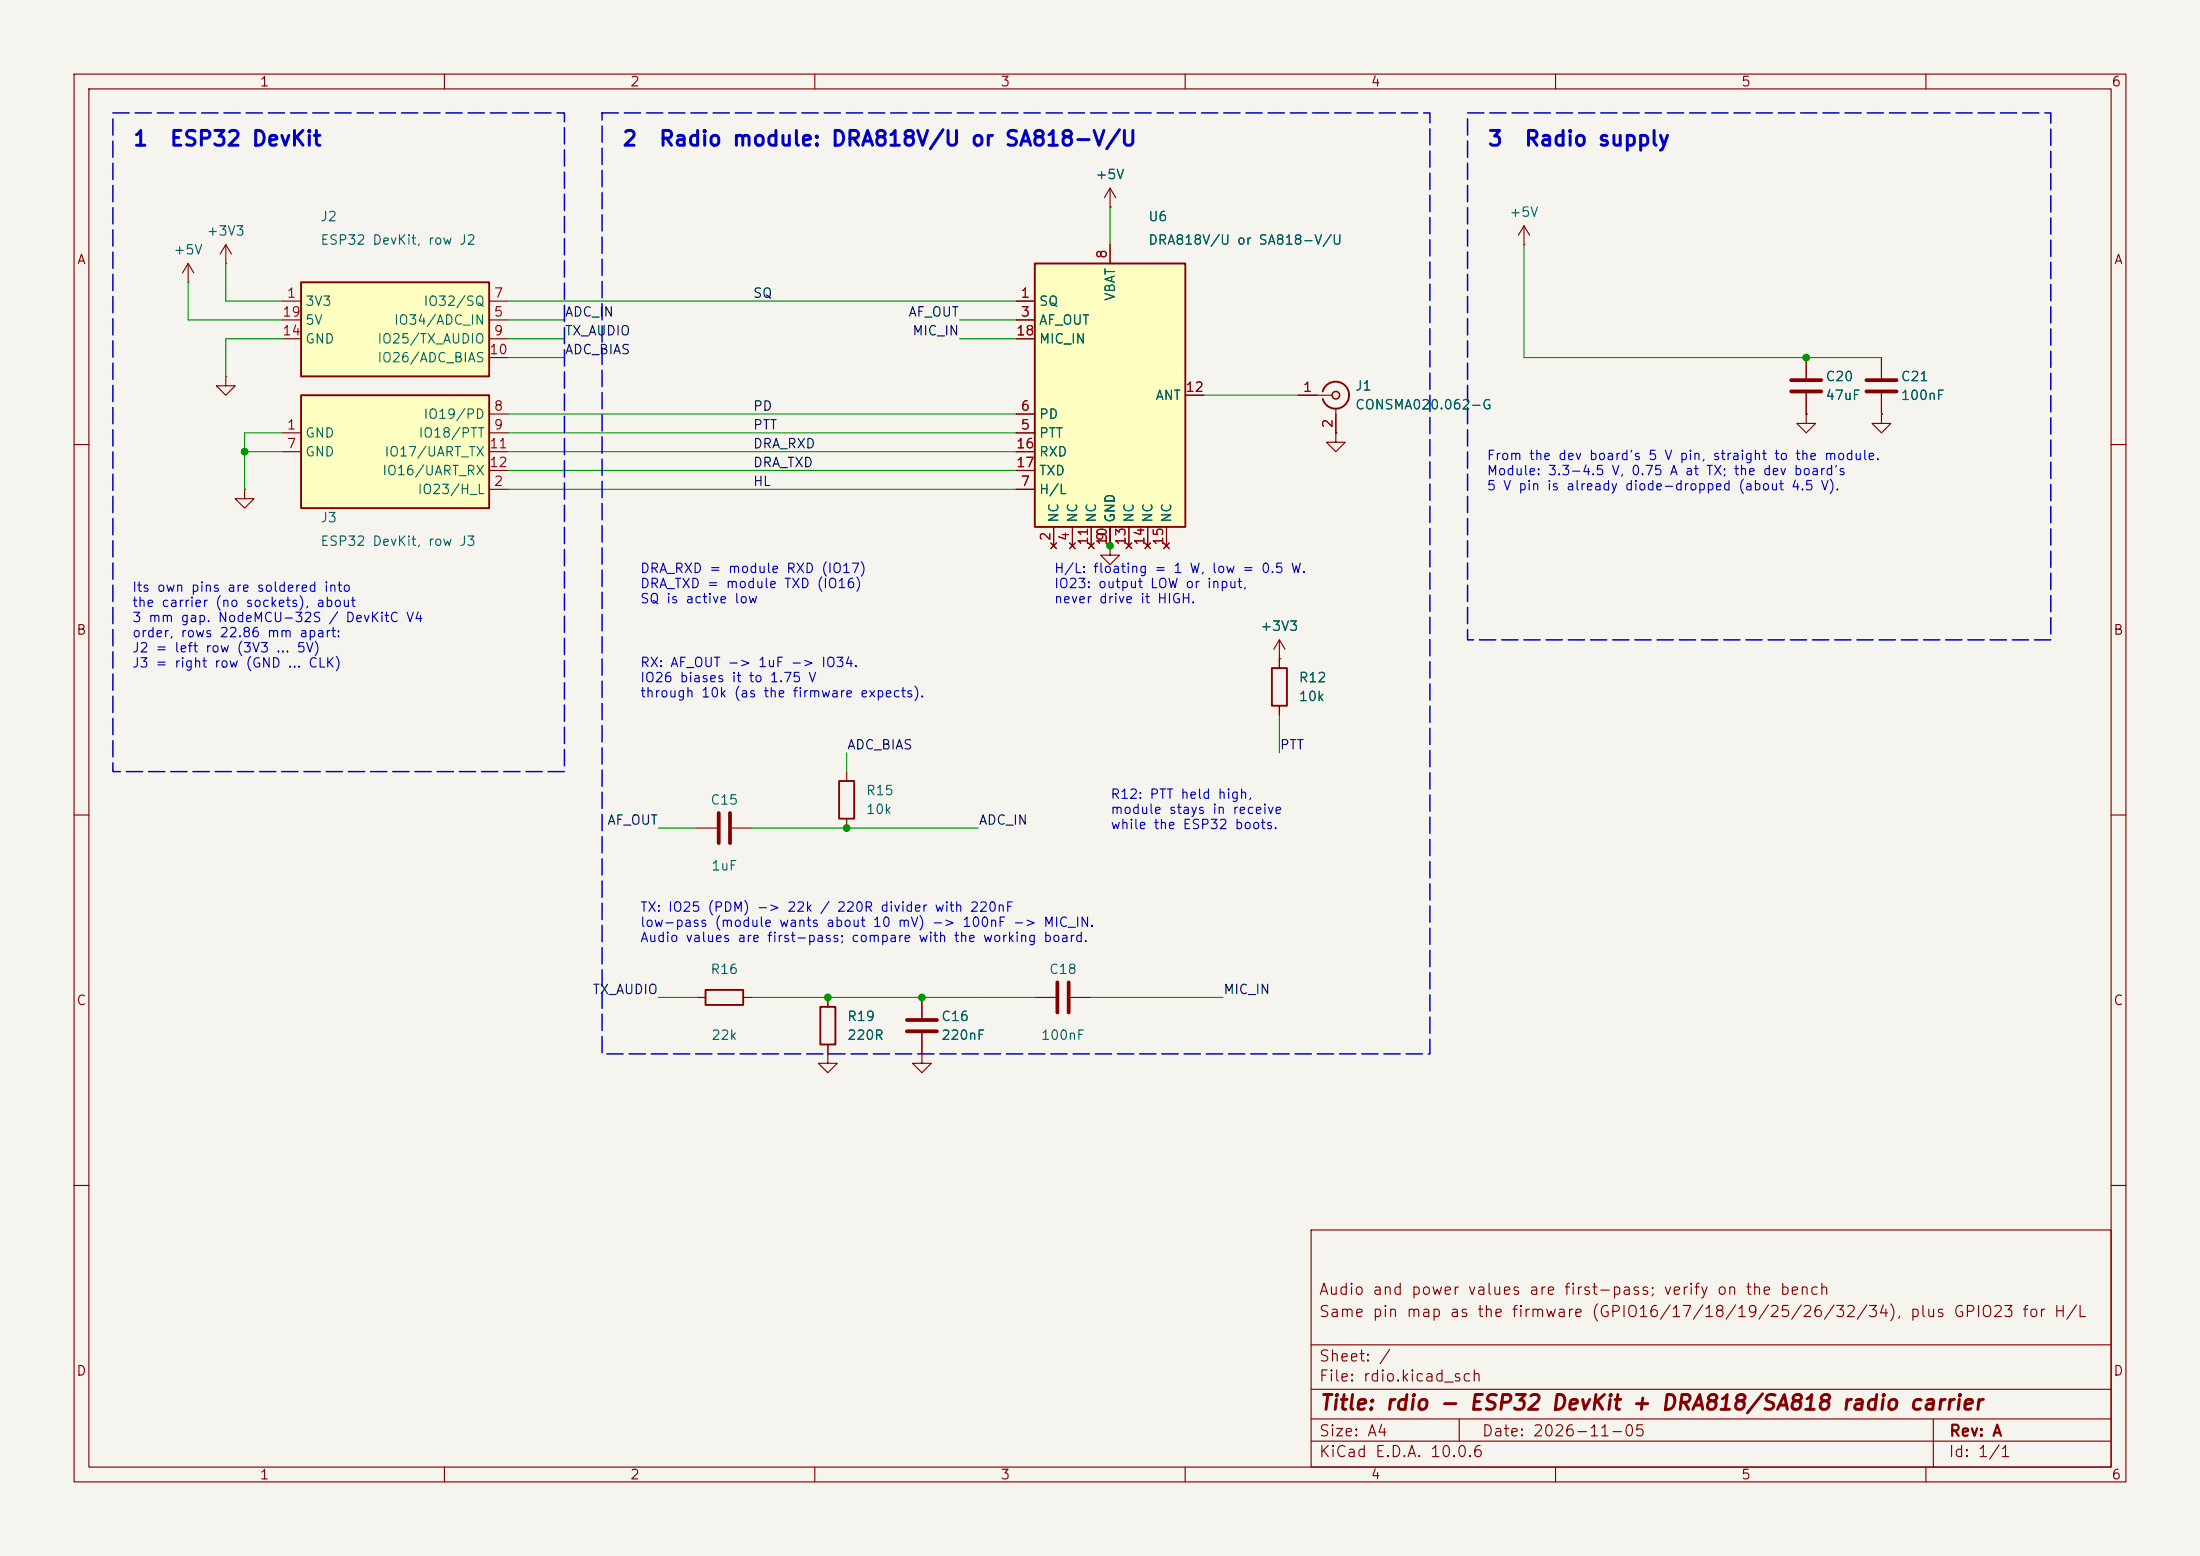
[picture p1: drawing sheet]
(kicad_sch
 (version 20250114)
 (generator "eeschema")
 (generator_version "10.0")
 (paper "A4")
 (title_block
  (title "rdio - ESP32 DevKit + DRA818/SA818 radio carrier")
  (date "2026-11-05")
  (rev "A")
  (comment 1 "Same pin map as the firmware (GPIO16/17/18/19/25/26/32/34), plus GPIO23 for H/L")
  (comment 2 "Audio and power values are first-pass; verify on the bench"))
 (lib_symbols
  (symbol "rdio:DEVKIT_J2" (exclude_from_sim no) (in_bom yes) (on_board yes)
   (property "Reference" "J" (at 0 0 0) (effects (font (size 1.27 1.27))))
   (property "Value" "DEVKIT_J2" (at 0 0 0) (effects (font (size 1.27 1.27))))
   (property "Footprint" "rdio:PinHoles_1x19_P2.54mm" (at 0 0 0) (effects (font (size 1.27 1.27)) (hide yes)))
   (property "Datasheet" "https://docs.espressif.com/projects/esp-dev-kits/en/latest/esp32/esp32-devkitc/user_guide.html" (at 0 0 0) (effects (font (size 1.27 1.27)) (hide yes)))
   (property "Description" "ESP32 DevKit 38-pin, left header row J2 (3V3 ... 5V, pin 1 at the antenna end). Only the pins used here are drawn; the footprint has all 19 holes." (at 0 0 0) (effects (font (size 1.27 1.27)) (hide yes)))
   (symbol "DEVKIT_J2_0_1"
    (rectangle (start -12.7 7.62) (end 12.7 -5.08) (stroke (width 0.254) (type default)) (fill (type background))))
   (symbol "DEVKIT_J2_1_1"
    (pin bidirectional line (at 15.24 5.08 180) (length 2.54) (name "IO32/SQ" (effects (font (size 1.27 1.27)))) (number "7" (effects (font (size 1.27 1.27)))))
    (pin input line (at 15.24 2.54 180) (length 2.54) (name "IO34/ADC_IN" (effects (font (size 1.27 1.27)))) (number "5" (effects (font (size 1.27 1.27)))))
    (pin bidirectional line (at 15.24 0 180) (length 2.54) (name "IO25/TX_AUDIO" (effects (font (size 1.27 1.27)))) (number "9" (effects (font (size 1.27 1.27)))))
    (pin bidirectional line (at 15.24 -2.54 180) (length 2.54) (name "IO26/ADC_BIAS" (effects (font (size 1.27 1.27)))) (number "10" (effects (font (size 1.27 1.27)))))
    (pin power_out line (at -15.24 5.08 0) (length 2.54) (name "3V3" (effects (font (size 1.27 1.27)))) (number "1" (effects (font (size 1.27 1.27)))))
    (pin power_out line (at -15.24 2.54 0) (length 2.54) (name "5V" (effects (font (size 1.27 1.27)))) (number "19" (effects (font (size 1.27 1.27)))))
    (pin power_out line (at -15.24 0 0) (length 2.54) (name "GND" (effects (font (size 1.27 1.27)))) (number "14" (effects (font (size 1.27 1.27)))))))
  (symbol "rdio:DEVKIT_J3" (exclude_from_sim no) (in_bom yes) (on_board yes)
   (property "Reference" "J" (at 0 0 0) (effects (font (size 1.27 1.27))))
   (property "Value" "DEVKIT_J3" (at 0 0 0) (effects (font (size 1.27 1.27))))
   (property "Footprint" "rdio:PinHoles_1x19_P2.54mm" (at 0 0 0) (effects (font (size 1.27 1.27)) (hide yes)))
   (property "Datasheet" "https://docs.espressif.com/projects/esp-dev-kits/en/latest/esp32/esp32-devkitc/user_guide.html" (at 0 0 0) (effects (font (size 1.27 1.27)) (hide yes)))
   (property "Description" "ESP32 DevKit 38-pin, right header row J3 (GND ... CLK). Only the pins used here are drawn; the footprint has all 19 holes." (at 0 0 0) (effects (font (size 1.27 1.27)) (hide yes)))
   (symbol "DEVKIT_J3_0_1"
    (rectangle (start -12.7 7.62) (end 12.7 -7.62) (stroke (width 0.254) (type default)) (fill (type background))))
   (symbol "DEVKIT_J3_1_1"
    (pin bidirectional line (at 15.24 5.08 180) (length 2.54) (name "IO19/PD" (effects (font (size 1.27 1.27)))) (number "8" (effects (font (size 1.27 1.27)))))
    (pin bidirectional line (at 15.24 2.54 180) (length 2.54) (name "IO18/PTT" (effects (font (size 1.27 1.27)))) (number "9" (effects (font (size 1.27 1.27)))))
    (pin bidirectional line (at 15.24 0 180) (length 2.54) (name "IO17/UART_TX" (effects (font (size 1.27 1.27)))) (number "11" (effects (font (size 1.27 1.27)))))
    (pin bidirectional line (at 15.24 -2.54 180) (length 2.54) (name "IO16/UART_RX" (effects (font (size 1.27 1.27)))) (number "12" (effects (font (size 1.27 1.27)))))
    (pin bidirectional line (at 15.24 -5.08 180) (length 2.54) (name "IO23/H_L" (effects (font (size 1.27 1.27)))) (number "2" (effects (font (size 1.27 1.27)))))
    (pin passive line (at -15.24 2.54 0) (length 2.54) (name "GND" (effects (font (size 1.27 1.27)))) (number "1" (effects (font (size 1.27 1.27)))))
    (pin passive line (at -15.24 0 0) (length 2.54) (name "GND" (effects (font (size 1.27 1.27)))) (number "7" (effects (font (size 1.27 1.27)))))))
  (symbol "power:+3V3"
   (power global)
   (pin_numbers (hide yes))
   (pin_names
    (offset 0) (hide yes)) (exclude_from_sim no) (in_bom yes) (on_board yes)
   (in_pos_files yes)
   (duplicate_pin_numbers_are_jumpers no)
   (property "Reference" "#PWR" (at 0 -3.81 0) (show_name no) (do_not_autoplace no) (hide yes) (effects (font (size 1.27 1.27))))
   (property "Value" "+3V3" (at 0 3.556 0) (show_name no) (do_not_autoplace no) (effects (font (size 1.27 1.27))))
   (property "Footprint" "" (at 0 0 0) (show_name no) (do_not_autoplace no) (hide yes) (effects (font (size 1.27 1.27))))
   (property "Datasheet" "" (at 0 0 0) (show_name no) (do_not_autoplace no) (hide yes) (effects (font (size 1.27 1.27))))
   (property "Description" "Power symbol creates a global label with name \"+3V3\"" (at 0 0 0) (show_name no) (do_not_autoplace no) (hide yes) (effects (font (size 1.27 1.27))))
   (symbol "+3V3_0_1"
    (polyline (pts (xy -0.762 1.27) (xy 0 2.54)) (stroke (width 0) (type default)) (fill (type none)))
    (polyline (pts (xy 0 2.54) (xy 0.762 1.27)) (stroke (width 0) (type default)) (fill (type none)))
    (polyline (pts (xy 0 0) (xy 0 2.54)) (stroke (width 0) (type default)) (fill (type none))))
   (symbol "+3V3_1_1"
    (pin power_in line (at 0 0 90) (length 0) (name "" (effects (font (size 1.27 1.27)))) (number "1" (effects (font (size 1.27 1.27))))))
   (embedded_fonts no))
  (symbol "power:+5V"
   (power global)
   (pin_numbers (hide yes))
   (pin_names
    (offset 0) (hide yes)) (exclude_from_sim no) (in_bom yes) (on_board yes)
   (in_pos_files yes)
   (duplicate_pin_numbers_are_jumpers no)
   (property "Reference" "#PWR" (at 0 -3.81 0) (show_name no) (do_not_autoplace no) (hide yes) (effects (font (size 1.27 1.27))))
   (property "Value" "+5V" (at 0 3.556 0) (show_name no) (do_not_autoplace no) (effects (font (size 1.27 1.27))))
   (property "Footprint" "" (at 0 0 0) (show_name no) (do_not_autoplace no) (hide yes) (effects (font (size 1.27 1.27))))
   (property "Datasheet" "" (at 0 0 0) (show_name no) (do_not_autoplace no) (hide yes) (effects (font (size 1.27 1.27))))
   (property "Description" "Power symbol creates a global label with name \"+5V\"" (at 0 0 0) (show_name no) (do_not_autoplace no) (hide yes) (effects (font (size 1.27 1.27))))
   (symbol "+5V_0_1"
    (polyline (pts (xy -0.762 1.27) (xy 0 2.54)) (stroke (width 0) (type default)) (fill (type none)))
    (polyline (pts (xy 0 2.54) (xy 0.762 1.27)) (stroke (width 0) (type default)) (fill (type none)))
    (polyline (pts (xy 0 0) (xy 0 2.54)) (stroke (width 0) (type default)) (fill (type none))))
   (symbol "+5V_1_1"
    (pin power_in line (at 0 0 90) (length 0) (name "" (effects (font (size 1.27 1.27)))) (number "1" (effects (font (size 1.27 1.27))))))
   (embedded_fonts no))
  (symbol "power:GND"
   (power global)
   (pin_numbers (hide yes))
   (pin_names
    (offset 0) (hide yes)) (exclude_from_sim no) (in_bom yes) (on_board yes)
   (in_pos_files yes)
   (duplicate_pin_numbers_are_jumpers no)
   (property "Reference" "#PWR" (at 0 -6.35 0) (show_name no) (do_not_autoplace no) (hide yes) (effects (font (size 1.27 1.27))))
   (property "Value" "GND" (at 0 -3.81 0) (show_name no) (do_not_autoplace no) (effects (font (size 1.27 1.27))))
   (property "Footprint" "" (at 0 0 0) (show_name no) (do_not_autoplace no) (hide yes) (effects (font (size 1.27 1.27))))
   (property "Datasheet" "" (at 0 0 0) (show_name no) (do_not_autoplace no) (hide yes) (effects (font (size 1.27 1.27))))
   (property "Description" "Power symbol creates a global label with name \"GND\" , ground" (at 0 0 0) (show_name no) (do_not_autoplace no) (hide yes) (effects (font (size 1.27 1.27))))
   (symbol "GND_0_1"
    (polyline (pts (xy 0 0) (xy 0 -1.27) (xy 1.27 -1.27) (xy 0 -2.54) (xy -1.27 -1.27) (xy 0 -1.27)) (stroke (width 0) (type default)) (fill (type none))))
   (symbol "GND_1_1"
    (pin power_in line (at 0 0 270) (length 0) (name "" (effects (font (size 1.27 1.27)))) (number "1" (effects (font (size 1.27 1.27))))))
   (embedded_fonts no))
  (symbol "rdio:DRA818V" (exclude_from_sim no) (in_bom yes) (on_board yes)
   (property "Reference" "U" (at 0 0 0) (effects (font (size 1.27 1.27))))
   (property "Value" "DRA818" (at 0 0 0) (effects (font (size 1.27 1.27))))
   (property "Footprint" "" (at 0 0 0) (effects (font (size 1.27 1.27)) (hide yes)))
   (property "Datasheet" "https://www.dorji.com/docs/data/DRA818V.pdf" (at 0 0 0) (effects (font (size 1.27 1.27)) (hide yes)))
   (property "Description" "Dorji DRA818V/U or NiceRF SA818 VHF/UHF transceiver module, UART, 18 pins" (at 0 0 0) (effects (font (size 1.27 1.27)) (hide yes)))
   (symbol "DRA818V_0_1"
    (rectangle (start -10.16 17.78) (end 10.16 -17.78) (stroke (width 0.254) (type default)) (fill (type background))))
   (symbol "DRA818V_1_1"
    (pin output line (at -12.7 12.7 0) (length 2.54) (name "SQ" (effects (font (size 1.27 1.27)))) (number "1" (effects (font (size 1.27 1.27)))))
    (pin output line (at -12.7 10.16 0) (length 2.54) (name "AF_OUT" (effects (font (size 1.27 1.27)))) (number "3" (effects (font (size 1.27 1.27)))))
    (pin input line (at -12.7 7.62 0) (length 2.54) (name "MIC_IN" (effects (font (size 1.27 1.27)))) (number "18" (effects (font (size 1.27 1.27)))))
    (pin input line (at -12.7 -2.54 0) (length 2.54) (name "PD" (effects (font (size 1.27 1.27)))) (number "6" (effects (font (size 1.27 1.27)))))
    (pin input line (at -12.7 -5.08 0) (length 2.54) (name "PTT" (effects (font (size 1.27 1.27)))) (number "5" (effects (font (size 1.27 1.27)))))
    (pin input line (at -12.7 -7.62 0) (length 2.54) (name "RXD" (effects (font (size 1.27 1.27)))) (number "16" (effects (font (size 1.27 1.27)))))
    (pin output line (at -12.7 -10.16 0) (length 2.54) (name "TXD" (effects (font (size 1.27 1.27)))) (number "17" (effects (font (size 1.27 1.27)))))
    (pin input line (at -12.7 -12.7 0) (length 2.54) (name "H/L" (effects (font (size 1.27 1.27)))) (number "7" (effects (font (size 1.27 1.27)))))
    (pin passive line (at 12.7 0 180) (length 2.54) (name "ANT" (effects (font (size 1.27 1.27)))) (number "12" (effects (font (size 1.27 1.27)))))
    (pin power_in line (at 0 20.32 270) (length 2.54) (name "VBAT" (effects (font (size 1.27 1.27)))) (number "8" (effects (font (size 1.27 1.27)))))
    (pin power_in line (at 0 -20.32 90) (length 2.54) (name "GND" (effects (font (size 1.27 1.27)))) (number "9" (effects (font (size 1.27 1.27)))))
    (pin passive line (at 0 -20.32 90) (length 2.54) (name "GND" (effects (font (size 1.27 1.27)))) (number "10" (effects (font (size 1.27 1.27)))))
    (pin no_connect line (at -7.62 -20.32 90) (length 2.54) (name "NC" (effects (font (size 1.27 1.27)))) (number "2" (effects (font (size 1.27 1.27)))))
    (pin no_connect line (at -5.08 -20.32 90) (length 2.54) (name "NC" (effects (font (size 1.27 1.27)))) (number "4" (effects (font (size 1.27 1.27)))))
    (pin no_connect line (at -2.54 -20.32 90) (length 2.54) (name "NC" (effects (font (size 1.27 1.27)))) (number "11" (effects (font (size 1.27 1.27)))))
    (pin no_connect line (at 2.54 -20.32 90) (length 2.54) (name "NC" (effects (font (size 1.27 1.27)))) (number "13" (effects (font (size 1.27 1.27)))))
    (pin no_connect line (at 5.08 -20.32 90) (length 2.54) (name "NC" (effects (font (size 1.27 1.27)))) (number "14" (effects (font (size 1.27 1.27)))))
    (pin no_connect line (at 7.62 -20.32 90) (length 2.54) (name "NC" (effects (font (size 1.27 1.27)))) (number "15" (effects (font (size 1.27 1.27)))))))
  (symbol "Connector:Conn_Coaxial"
   (pin_names
    (offset 1.016) (hide yes)) (exclude_from_sim no) (in_bom yes) (on_board yes)
   (in_pos_files yes)
   (duplicate_pin_numbers_are_jumpers no)
   (property "Reference" "J" (at 0.254 3.048 0) (show_name no) (do_not_autoplace no) (effects (font (size 1.27 1.27))))
   (property "Value" "Conn_Coaxial" (at 2.921 0 90) (show_name no) (do_not_autoplace no) (effects (font (size 1.27 1.27))))
   (property "Footprint" "" (at 0 0 0) (show_name no) (do_not_autoplace no) (hide yes) (effects (font (size 1.27 1.27))))
   (property "Datasheet" "" (at 0 0 0) (show_name no) (do_not_autoplace no) (hide yes) (effects (font (size 1.27 1.27))))
   (property "Description" "coaxial connector (BNC, SMA, SMB, SMC, Cinch/RCA, LEMO, ...)" (at 0 0 0) (show_name no) (do_not_autoplace no) (hide yes) (effects (font (size 1.27 1.27))))
   (symbol "Conn_Coaxial_0_1"
    (polyline (pts (xy -2.54 0) (xy -0.508 0)) (stroke (width 0) (type default)) (fill (type none)))
    (arc (start 1.778 0) (mid 0.222 -1.8079) (end -1.778 -0.508) (stroke (width 0.254) (type default)) (fill (type none)))
    (arc (start -1.778 0.508) (mid 0.2221 1.8084) (end 1.778 0) (stroke (width 0.254) (type default)) (fill (type none)))
    (circle (center 0 0) (radius 0.508) (stroke (width 0.2032) (type default)) (fill (type none)))
    (polyline (pts (xy 0 -2.54) (xy 0 -1.778)) (stroke (width 0) (type default)) (fill (type none))))
   (symbol "Conn_Coaxial_1_1"
    (pin passive line (at -5.08 0 0) (length 2.54) (name "In" (effects (font (size 1.27 1.27)))) (number "1" (effects (font (size 1.27 1.27)))))
    (pin passive line (at 0 -5.08 90) (length 2.54) (name "Ext" (effects (font (size 1.27 1.27)))) (number "2" (effects (font (size 1.27 1.27))))))
   (embedded_fonts no))
  (symbol "Device:R"
   (pin_numbers (hide yes))
   (pin_names
    (offset 0)) (exclude_from_sim no) (in_bom yes) (on_board yes)
   (in_pos_files yes)
   (duplicate_pin_numbers_are_jumpers no)
   (property "Reference" "R" (at 2.032 0 90) (show_name no) (do_not_autoplace no) (effects (font (size 1.27 1.27))))
   (property "Value" "R" (at 0 0 90) (show_name no) (do_not_autoplace no) (effects (font (size 1.27 1.27))))
   (property "Footprint" "" (at -1.778 0 90) (show_name no) (do_not_autoplace no) (hide yes) (effects (font (size 1.27 1.27))))
   (property "Datasheet" "" (at 0 0 0) (show_name no) (do_not_autoplace no) (hide yes) (effects (font (size 1.27 1.27))))
   (property "Description" "Resistor" (at 0 0 0) (show_name no) (do_not_autoplace no) (hide yes) (effects (font (size 1.27 1.27))))
   (symbol "R_0_1"
    (rectangle (start -1.016 -2.54) (end 1.016 2.54) (stroke (width 0.254) (type default)) (fill (type none))))
   (symbol "R_1_1"
    (pin passive line (at 0 3.81 270) (length 1.27) (name "" (effects (font (size 1.27 1.27)))) (number "1" (effects (font (size 1.27 1.27)))))
    (pin passive line (at 0 -3.81 90) (length 1.27) (name "" (effects (font (size 1.27 1.27)))) (number "2" (effects (font (size 1.27 1.27))))))
   (embedded_fonts no))
  (symbol "Device:C"
   (pin_numbers (hide yes))
   (pin_names
    (offset 0.254)) (exclude_from_sim no) (in_bom yes) (on_board yes)
   (in_pos_files yes)
   (duplicate_pin_numbers_are_jumpers no)
   (property "Reference" "C" (at 0.635 2.54 0) (show_name no) (do_not_autoplace no) (effects (font (size 1.27 1.27)) (justify left)))
   (property "Value" "C" (at 0.635 -2.54 0) (show_name no) (do_not_autoplace no) (effects (font (size 1.27 1.27)) (justify left)))
   (property "Footprint" "" (at 0.9652 -3.81 0) (show_name no) (do_not_autoplace no) (hide yes) (effects (font (size 1.27 1.27))))
   (property "Datasheet" "" (at 0 0 0) (show_name no) (do_not_autoplace no) (hide yes) (effects (font (size 1.27 1.27))))
   (property "Description" "Unpolarized capacitor" (at 0 0 0) (show_name no) (do_not_autoplace no) (hide yes) (effects (font (size 1.27 1.27))))
   (symbol "C_0_1"
    (polyline (pts (xy -2.032 0.762) (xy 2.032 0.762)) (stroke (width 0.508) (type default)) (fill (type none)))
    (polyline (pts (xy -2.032 -0.762) (xy 2.032 -0.762)) (stroke (width 0.508) (type default)) (fill (type none))))
   (symbol "C_1_1"
    (pin passive line (at 0 3.81 270) (length 2.794) (name "" (effects (font (size 1.27 1.27)))) (number "1" (effects (font (size 1.27 1.27)))))
    (pin passive line (at 0 -3.81 90) (length 2.794) (name "" (effects (font (size 1.27 1.27)))) (number "2" (effects (font (size 1.27 1.27))))))
   (embedded_fonts no)))
 (rectangle (start 15.24 15.24) (end 76.20 104.14) (stroke (width 0.2) (type dash)) (fill (type none)))
 (text "1  ESP32 DevKit" (at 17.78 17.78 0) (effects (font (size 2.0 2.0) bold) (justify left top)))
 (symbol (lib_id "rdio:DEVKIT_J2") (at 53.34 45.72 0) (unit 1) (exclude_from_sim no) (in_bom yes) (on_board yes) (dnp no)
  (property "Reference" "J2" (at 43.18 29.21 0) (effects (font (size 1.27 1.27)) (justify left)))
  (property "Value" "ESP32 DevKit, row J2" (at 43.18 32.38 0) (effects (font (size 1.27 1.27)) (justify left)))
  (property "Footprint" "rdio:PinHoles_1x19_P2.54mm" (at 53.34 45.72 0) (effects (font (size 1.27 1.27)) (hide yes)))
  (property "Datasheet" "https://docs.espressif.com/projects/esp-dev-kits/en/latest/esp32/esp32-devkitc/user_guide.html" (at 53.34 45.72 0) (effects (font (size 1.27 1.27)) (hide yes)))
  (pin "7")
  (pin "5")
  (pin "9")
  (pin "10")
  (pin "1")
  (pin "19")
  (pin "14"))
 (symbol (lib_id "rdio:DEVKIT_J3") (at 53.34 60.96 0) (unit 1) (exclude_from_sim no) (in_bom yes) (on_board yes) (dnp no)
  (property "Reference" "J3" (at 43.18 69.85 0) (effects (font (size 1.27 1.27)) (justify left)))
  (property "Value" "ESP32 DevKit, row J3" (at 43.18 73.03 0) (effects (font (size 1.27 1.27)) (justify left)))
  (property "Footprint" "rdio:PinHoles_1x19_P2.54mm" (at 53.34 60.96 0) (effects (font (size 1.27 1.27)) (hide yes)))
  (property "Datasheet" "https://docs.espressif.com/projects/esp-dev-kits/en/latest/esp32/esp32-devkitc/user_guide.html" (at 53.34 60.96 0) (effects (font (size 1.27 1.27)) (hide yes)))
  (pin "8")
  (pin "9")
  (pin "11")
  (pin "12")
  (pin "2")
  (pin "1")
  (pin "7"))
 (wire (pts (xy 38.10 40.64) (xy 30.48 40.64)) (stroke (width 0) (type default)))
 (wire (pts (xy 30.48 40.64) (xy 30.48 35.56)) (stroke (width 0) (type default)))
 (symbol (lib_id "power:+3V3") (at 30.48 35.56 0) (unit 1) (exclude_from_sim no) (in_bom no) (on_board no) (dnp no)
  (property "Reference" "#PWR001" (at 33.02 34.29 0) (effects (font (size 1.27 1.27)) (hide yes)))
  (property "Value" "+3V3" (at 30.48 31.16 0) (effects (font (size 1.27 1.27))))
  (property "Footprint" "" (at 30.48 35.56 0) (effects (font (size 1.27 1.27)) (hide yes)))
  (property "Datasheet" "~" (at 30.48 35.56 0) (effects (font (size 1.27 1.27)) (hide yes)))
  (pin "1"))
 (wire (pts (xy 38.10 43.18) (xy 25.40 43.18)) (stroke (width 0) (type default)))
 (wire (pts (xy 25.40 43.18) (xy 25.40 38.10)) (stroke (width 0) (type default)))
 (symbol (lib_id "power:+5V") (at 25.40 38.10 0) (unit 1) (exclude_from_sim no) (in_bom no) (on_board no) (dnp no)
  (property "Reference" "#PWR002" (at 27.94 36.83 0) (effects (font (size 1.27 1.27)) (hide yes)))
  (property "Value" "+5V" (at 25.40 33.70 0) (effects (font (size 1.27 1.27))))
  (property "Footprint" "" (at 25.40 38.10 0) (effects (font (size 1.27 1.27)) (hide yes)))
  (property "Datasheet" "~" (at 25.40 38.10 0) (effects (font (size 1.27 1.27)) (hide yes)))
  (pin "1"))
 (wire (pts (xy 38.10 45.72) (xy 30.48 45.72)) (stroke (width 0) (type default)))
 (wire (pts (xy 30.48 45.72) (xy 30.48 50.80)) (stroke (width 0) (type default)))
 (symbol (lib_id "power:GND") (at 30.48 50.80 0) (unit 1) (exclude_from_sim no) (in_bom no) (on_board no) (dnp no)
  (property "Reference" "#PWR003" (at 33.02 49.53 0) (effects (font (size 1.27 1.27)) (hide yes)))
  (property "Value" "GND" (at 30.48 55.20 0) (effects (font (size 1.27 1.27)) (hide yes)))
  (property "Footprint" "" (at 30.48 50.80 0) (effects (font (size 1.27 1.27)) (hide yes)))
  (property "Datasheet" "~" (at 30.48 50.80 0) (effects (font (size 1.27 1.27)) (hide yes)))
  (pin "1"))
 (wire (pts (xy 38.10 58.42) (xy 33.02 58.42)) (stroke (width 0) (type default)))
 (wire (pts (xy 33.02 58.42) (xy 33.02 66.04)) (stroke (width 0) (type default)))
 (wire (pts (xy 38.10 60.96) (xy 33.02 60.96)) (stroke (width 0) (type default)))
 (symbol (lib_id "power:GND") (at 33.02 66.04 0) (unit 1) (exclude_from_sim no) (in_bom no) (on_board no) (dnp no)
  (property "Reference" "#PWR004" (at 35.56 64.77 0) (effects (font (size 1.27 1.27)) (hide yes)))
  (property "Value" "GND" (at 33.02 70.44 0) (effects (font (size 1.27 1.27)) (hide yes)))
  (property "Footprint" "" (at 33.02 66.04 0) (effects (font (size 1.27 1.27)) (hide yes)))
  (property "Datasheet" "~" (at 33.02 66.04 0) (effects (font (size 1.27 1.27)) (hide yes)))
  (pin "1"))
 (text "Its own pins are soldered into\nthe carrier (no sockets), about\n3 mm gap. NodeMCU-32S / DevKitC V4\norder, rows 22.86 mm apart:\nJ2 = left row (3V3 ... 5V)\nJ3 = right row (GND ... CLK)" (at 17.78 78.74 0) (effects (font (size 1.27 1.27)) (justify left top)))
 (rectangle (start 81.28 15.24) (end 193.04 142.24) (stroke (width 0.2) (type dash)) (fill (type none)))
 (text "2  Radio module: DRA818V/U or SA818-V/U" (at 83.82 17.78 0) (effects (font (size 2.0 2.0) bold) (justify left top)))
 (symbol (lib_id "rdio:DRA818V") (at 149.86 53.34 0) (unit 1) (exclude_from_sim no) (in_bom yes) (on_board yes) (dnp no)
  (property "Reference" "U6" (at 154.94 29.21 0) (effects (font (size 1.27 1.27)) (justify left)))
  (property "Value" "DRA818V/U or SA818-V/U" (at 154.94 32.38 0) (effects (font (size 1.27 1.27)) (justify left)))
  (property "Footprint" "rdio:DRA818_SA818" (at 149.86 53.34 0) (effects (font (size 1.27 1.27)) (hide yes)))
  (property "Datasheet" "https://www.dorji.com/docs/data/DRA818V.pdf" (at 149.86 53.34 0) (effects (font (size 1.27 1.27)) (hide yes)))
  (pin "1")
  (pin "3")
  (pin "18")
  (pin "6")
  (pin "5")
  (pin "16")
  (pin "17")
  (pin "7")
  (pin "12")
  (pin "8")
  (pin "9")
  (pin "10")
  (pin "2")
  (pin "4")
  (pin "11")
  (pin "13")
  (pin "14")
  (pin "15"))
 (wire (pts (xy 149.86 33.02) (xy 149.86 27.94)) (stroke (width 0) (type default)))
 (symbol (lib_id "power:+5V") (at 149.86 27.94 0) (unit 1) (exclude_from_sim no) (in_bom no) (on_board no) (dnp no)
  (property "Reference" "#PWR005" (at 152.40 26.67 0) (effects (font (size 1.27 1.27)) (hide yes)))
  (property "Value" "+5V" (at 149.86 23.54 0) (effects (font (size 1.27 1.27))))
  (property "Footprint" "" (at 149.86 27.94 0) (effects (font (size 1.27 1.27)) (hide yes)))
  (property "Datasheet" "~" (at 149.86 27.94 0) (effects (font (size 1.27 1.27)) (hide yes)))
  (pin "1"))
 (symbol (lib_id "power:GND") (at 149.86 73.66 0) (unit 1) (exclude_from_sim no) (in_bom no) (on_board no) (dnp no)
  (property "Reference" "#PWR006" (at 152.40 72.39 0) (effects (font (size 1.27 1.27)) (hide yes)))
  (property "Value" "GND" (at 149.86 78.06 0) (effects (font (size 1.27 1.27)) (hide yes)))
  (property "Footprint" "" (at 149.86 73.66 0) (effects (font (size 1.27 1.27)) (hide yes)))
  (property "Datasheet" "~" (at 149.86 73.66 0) (effects (font (size 1.27 1.27)) (hide yes)))
  (pin "1"))
 (wire (pts (xy 68.58 40.64) (xy 137.16 40.64)) (stroke (width 0) (type default)))
 (label "SQ" (at 101.60 40.64 0) (effects (font (size 1.27 1.27)) (justify left bottom)))
 (wire (pts (xy 68.58 55.88) (xy 137.16 55.88)) (stroke (width 0) (type default)))
 (label "PD" (at 101.60 55.88 0) (effects (font (size 1.27 1.27)) (justify left bottom)))
 (wire (pts (xy 68.58 58.42) (xy 137.16 58.42)) (stroke (width 0) (type default)))
 (label "PTT" (at 101.60 58.42 0) (effects (font (size 1.27 1.27)) (justify left bottom)))
 (wire (pts (xy 68.58 60.96) (xy 137.16 60.96)) (stroke (width 0) (type default)))
 (label "DRA_RXD" (at 101.60 60.96 0) (effects (font (size 1.27 1.27)) (justify left bottom)))
 (wire (pts (xy 68.58 63.50) (xy 137.16 63.50)) (stroke (width 0) (type default)))
 (label "DRA_TXD" (at 101.60 63.50 0) (effects (font (size 1.27 1.27)) (justify left bottom)))
 (wire (pts (xy 68.58 66.04) (xy 137.16 66.04)) (stroke (width 0) (type default)))
 (label "HL" (at 101.60 66.04 0) (effects (font (size 1.27 1.27)) (justify left bottom)))
 (wire (pts (xy 68.58 43.18) (xy 76.20 43.18)) (stroke (width 0) (type default)))
 (label "ADC_IN" (at 76.20 43.18 0) (effects (font (size 1.27 1.27)) (justify left bottom)))
 (wire (pts (xy 137.16 43.18) (xy 129.54 43.18)) (stroke (width 0) (type default)))
 (label "AF_OUT" (at 129.54 43.18 180) (effects (font (size 1.27 1.27)) (justify right bottom)))
 (wire (pts (xy 68.58 45.72) (xy 76.20 45.72)) (stroke (width 0) (type default)))
 (label "TX_AUDIO" (at 76.20 45.72 0) (effects (font (size 1.27 1.27)) (justify left bottom)))
 (wire (pts (xy 137.16 45.72) (xy 129.54 45.72)) (stroke (width 0) (type default)))
 (label "MIC_IN" (at 129.54 45.72 180) (effects (font (size 1.27 1.27)) (justify right bottom)))
 (wire (pts (xy 68.58 48.26) (xy 76.20 48.26)) (stroke (width 0) (type default)))
 (label "ADC_BIAS" (at 76.20 48.26 0) (effects (font (size 1.27 1.27)) (justify left bottom)))
 (text "DRA_RXD = module RXD (IO17)\nDRA_TXD = module TXD (IO16)\nSQ is active low" (at 86.36 76.20 0) (effects (font (size 1.27 1.27)) (justify left top)))
 (text "H/L: floating = 1 W, low = 0.5 W.\nIO23: output LOW or input,\nnever drive it HIGH." (at 142.24 76.20 0) (effects (font (size 1.27 1.27)) (justify left top)))
 (symbol (lib_id "Connector:Conn_Coaxial") (at 180.34 53.34 0) (unit 1) (exclude_from_sim no) (in_bom yes) (on_board yes) (dnp no)
  (property "Reference" "J1" (at 182.88 52.07 0) (effects (font (size 1.27 1.27)) (justify left)))
  (property "Value" "CONSMA020.062-G" (at 182.88 54.61 0) (effects (font (size 1.27 1.27)) (justify left)))
  (property "Footprint" "rdio:CONSMA020_062_G" (at 180.34 53.34 0) (effects (font (size 1.27 1.27)) (hide yes)))
  (property "Datasheet" "~" (at 180.34 53.34 0) (effects (font (size 1.27 1.27)) (hide yes)))
  (pin "1")
  (pin "2"))
 (wire (pts (xy 162.56 53.34) (xy 175.26 53.34)) (stroke (width 0) (type default)))
 (symbol (lib_id "power:GND") (at 180.34 58.42 0) (unit 1) (exclude_from_sim no) (in_bom no) (on_board no) (dnp no)
  (property "Reference" "#PWR007" (at 182.88 57.15 0) (effects (font (size 1.27 1.27)) (hide yes)))
  (property "Value" "GND" (at 180.34 62.82 0) (effects (font (size 1.27 1.27)) (hide yes)))
  (property "Footprint" "" (at 180.34 58.42 0) (effects (font (size 1.27 1.27)) (hide yes)))
  (property "Datasheet" "~" (at 180.34 58.42 0) (effects (font (size 1.27 1.27)) (hide yes)))
  (pin "1"))
 (symbol (lib_id "power:+3V3") (at 172.72 88.90 0) (unit 1) (exclude_from_sim no) (in_bom no) (on_board no) (dnp no)
  (property "Reference" "#PWR008" (at 175.26 87.63 0) (effects (font (size 1.27 1.27)) (hide yes)))
  (property "Value" "+3V3" (at 172.72 84.50 0) (effects (font (size 1.27 1.27))))
  (property "Footprint" "" (at 172.72 88.90 0) (effects (font (size 1.27 1.27)) (hide yes)))
  (property "Datasheet" "~" (at 172.72 88.90 0) (effects (font (size 1.27 1.27)) (hide yes)))
  (pin "1"))
 (symbol (lib_id "Device:R") (at 172.72 92.71 0) (unit 1) (exclude_from_sim no) (in_bom yes) (on_board yes) (dnp no)
  (property "Reference" "R12" (at 175.26 91.44 0) (effects (font (size 1.27 1.27)) (justify left)))
  (property "Value" "10k" (at 175.26 93.98 0) (effects (font (size 1.27 1.27)) (justify left)))
  (property "Footprint" "Resistor_SMD:R_0603_1608Metric" (at 172.72 92.71 0) (effects (font (size 1.27 1.27)) (hide yes)))
  (property "Datasheet" "~" (at 172.72 92.71 0) (effects (font (size 1.27 1.27)) (hide yes)))
  (pin "1")
  (pin "2"))
 (wire (pts (xy 172.72 96.52) (xy 172.72 101.60)) (stroke (width 0) (type default)))
 (label "PTT" (at 172.72 101.60 0) (effects (font (size 1.27 1.27)) (justify left bottom)))
 (text "R12: PTT held high,\nmodule stays in receive\nwhile the ESP32 boots." (at 149.86 106.68 0) (effects (font (size 1.27 1.27)) (justify left top)))
 (text "RX: AF_OUT -> 1uF -> IO34.\nIO26 biases it to 1.75 V\nthrough 10k (as the firmware expects)." (at 86.36 88.90 0) (effects (font (size 1.27 1.27)) (justify left top)))
 (wire (pts (xy 88.90 111.76) (xy 93.98 111.76)) (stroke (width 0) (type default)))
 (label "AF_OUT" (at 88.90 111.76 180) (effects (font (size 1.27 1.27)) (justify right bottom)))
 (symbol (lib_id "Device:C") (at 97.79 111.76 90) (unit 1) (exclude_from_sim no) (in_bom yes) (on_board yes) (dnp no)
  (property "Reference" "C15" (at 97.79 107.95 270) (effects (font (size 1.27 1.27))))
  (property "Value" "1uF" (at 97.79 116.84 270) (effects (font (size 1.27 1.27))))
  (property "Footprint" "Capacitor_SMD:C_0603_1608Metric" (at 97.79 111.76 270) (effects (font (size 1.27 1.27)) (hide yes)))
  (property "Datasheet" "~" (at 97.79 111.76 270) (effects (font (size 1.27 1.27)) (hide yes)))
  (pin "1")
  (pin "2"))
 (wire (pts (xy 101.60 111.76) (xy 132.08 111.76)) (stroke (width 0) (type default)))
 (label "ADC_IN" (at 132.08 111.76 0) (effects (font (size 1.27 1.27)) (justify left bottom)))
 (symbol (lib_id "Device:R") (at 114.30 107.95 0) (unit 1) (exclude_from_sim no) (in_bom yes) (on_board yes) (dnp no)
  (property "Reference" "R15" (at 116.84 106.68 0) (effects (font (size 1.27 1.27)) (justify left)))
  (property "Value" "10k" (at 116.84 109.22 0) (effects (font (size 1.27 1.27)) (justify left)))
  (property "Footprint" "Resistor_SMD:R_0603_1608Metric" (at 114.30 107.95 0) (effects (font (size 1.27 1.27)) (hide yes)))
  (property "Datasheet" "~" (at 114.30 107.95 0) (effects (font (size 1.27 1.27)) (hide yes)))
  (pin "1")
  (pin "2"))
 (wire (pts (xy 114.30 104.14) (xy 114.30 101.60)) (stroke (width 0) (type default)))
 (label "ADC_BIAS" (at 114.30 101.60 0) (effects (font (size 1.27 1.27)) (justify left bottom)))
 (text "TX: IO25 (PDM) -> 22k / 220R divider with 220nF\nlow-pass (module wants about 10 mV) -> 100nF -> MIC_IN.\nAudio values are first-pass; compare with the working board." (at 86.36 121.92 0) (effects (font (size 1.27 1.27)) (justify left top)))
 (wire (pts (xy 88.90 134.62) (xy 93.98 134.62)) (stroke (width 0) (type default)))
 (label "TX_AUDIO" (at 88.90 134.62 180) (effects (font (size 1.27 1.27)) (justify right bottom)))
 (symbol (lib_id "Device:R") (at 97.79 134.62 90) (unit 1) (exclude_from_sim no) (in_bom yes) (on_board yes) (dnp no)
  (property "Reference" "R16" (at 97.79 130.81 270) (effects (font (size 1.27 1.27))))
  (property "Value" "22k" (at 97.79 139.70 270) (effects (font (size 1.27 1.27))))
  (property "Footprint" "Resistor_SMD:R_0603_1608Metric" (at 97.79 134.62 270) (effects (font (size 1.27 1.27)) (hide yes)))
  (property "Datasheet" "~" (at 97.79 134.62 270) (effects (font (size 1.27 1.27)) (hide yes)))
  (pin "1")
  (pin "2"))
 (wire (pts (xy 101.60 134.62) (xy 132.08 134.62)) (stroke (width 0) (type default)))
 (symbol (lib_id "Device:R") (at 111.76 138.43 0) (unit 1) (exclude_from_sim no) (in_bom yes) (on_board yes) (dnp no)
  (property "Reference" "R19" (at 114.30 137.16 0) (effects (font (size 1.27 1.27)) (justify left)))
  (property "Value" "220R" (at 114.30 139.70 0) (effects (font (size 1.27 1.27)) (justify left)))
  (property "Footprint" "Resistor_SMD:R_0603_1608Metric" (at 111.76 138.43 0) (effects (font (size 1.27 1.27)) (hide yes)))
  (property "Datasheet" "~" (at 111.76 138.43 0) (effects (font (size 1.27 1.27)) (hide yes)))
  (pin "1")
  (pin "2"))
 (symbol (lib_id "power:GND") (at 111.76 142.24 0) (unit 1) (exclude_from_sim no) (in_bom no) (on_board no) (dnp no)
  (property "Reference" "#PWR009" (at 114.30 140.97 0) (effects (font (size 1.27 1.27)) (hide yes)))
  (property "Value" "GND" (at 111.76 146.64 0) (effects (font (size 1.27 1.27)) (hide yes)))
  (property "Footprint" "" (at 111.76 142.24 0) (effects (font (size 1.27 1.27)) (hide yes)))
  (property "Datasheet" "~" (at 111.76 142.24 0) (effects (font (size 1.27 1.27)) (hide yes)))
  (pin "1"))
 (symbol (lib_id "Device:C") (at 124.46 138.43 0) (unit 1) (exclude_from_sim no) (in_bom yes) (on_board yes) (dnp no)
  (property "Reference" "C16" (at 127.00 137.16 0) (effects (font (size 1.27 1.27)) (justify left)))
  (property "Value" "220nF" (at 127.00 139.70 0) (effects (font (size 1.27 1.27)) (justify left)))
  (property "Footprint" "Capacitor_SMD:C_0603_1608Metric" (at 124.46 138.43 0) (effects (font (size 1.27 1.27)) (hide yes)))
  (property "Datasheet" "~" (at 124.46 138.43 0) (effects (font (size 1.27 1.27)) (hide yes)))
  (pin "1")
  (pin "2"))
 (symbol (lib_id "power:GND") (at 124.46 142.24 0) (unit 1) (exclude_from_sim no) (in_bom no) (on_board no) (dnp no)
  (property "Reference" "#PWR010" (at 127.00 140.97 0) (effects (font (size 1.27 1.27)) (hide yes)))
  (property "Value" "GND" (at 124.46 146.64 0) (effects (font (size 1.27 1.27)) (hide yes)))
  (property "Footprint" "" (at 124.46 142.24 0) (effects (font (size 1.27 1.27)) (hide yes)))
  (property "Datasheet" "~" (at 124.46 142.24 0) (effects (font (size 1.27 1.27)) (hide yes)))
  (pin "1"))
 (symbol (lib_id "Device:C") (at 143.51 134.62 90) (unit 1) (exclude_from_sim no) (in_bom yes) (on_board yes) (dnp no)
  (property "Reference" "C18" (at 143.51 130.81 270) (effects (font (size 1.27 1.27))))
  (property "Value" "100nF" (at 143.51 139.70 270) (effects (font (size 1.27 1.27))))
  (property "Footprint" "Capacitor_SMD:C_0603_1608Metric" (at 143.51 134.62 270) (effects (font (size 1.27 1.27)) (hide yes)))
  (property "Datasheet" "~" (at 143.51 134.62 270) (effects (font (size 1.27 1.27)) (hide yes)))
  (pin "1")
  (pin "2"))
 (wire (pts (xy 132.08 134.62) (xy 139.70 134.62)) (stroke (width 0) (type default)))
 (wire (pts (xy 147.32 134.62) (xy 165.10 134.62)) (stroke (width 0) (type default)))
 (label "MIC_IN" (at 165.10 134.62 0) (effects (font (size 1.27 1.27)) (justify left bottom)))
 (rectangle (start 198.12 15.24) (end 276.86 86.36) (stroke (width 0.2) (type dash)) (fill (type none)))
 (text "3  Radio supply" (at 200.66 17.78 0) (effects (font (size 2.0 2.0) bold) (justify left top)))
 (symbol (lib_id "power:+5V") (at 205.74 33.02 0) (unit 1) (exclude_from_sim no) (in_bom no) (on_board no) (dnp no)
  (property "Reference" "#PWR011" (at 208.28 31.75 0) (effects (font (size 1.27 1.27)) (hide yes)))
  (property "Value" "+5V" (at 205.74 28.62 0) (effects (font (size 1.27 1.27))))
  (property "Footprint" "" (at 205.74 33.02 0) (effects (font (size 1.27 1.27)) (hide yes)))
  (property "Datasheet" "~" (at 205.74 33.02 0) (effects (font (size 1.27 1.27)) (hide yes)))
  (pin "1"))
 (wire (pts (xy 205.74 33.02) (xy 205.74 48.26)) (stroke (width 0) (type default)))
 (wire (pts (xy 205.74 48.26) (xy 254.00 48.26)) (stroke (width 0) (type default)))
 (symbol (lib_id "Device:C") (at 243.84 52.07 0) (unit 1) (exclude_from_sim no) (in_bom yes) (on_board yes) (dnp no)
  (property "Reference" "C20" (at 246.38 50.80 0) (effects (font (size 1.27 1.27)) (justify left)))
  (property "Value" "47uF" (at 246.38 53.34 0) (effects (font (size 1.27 1.27)) (justify left)))
  (property "Footprint" "Capacitor_SMD:C_1206_3216Metric" (at 243.84 52.07 0) (effects (font (size 1.27 1.27)) (hide yes)))
  (property "Datasheet" "~" (at 243.84 52.07 0) (effects (font (size 1.27 1.27)) (hide yes)))
  (pin "1")
  (pin "2"))
 (symbol (lib_id "power:GND") (at 243.84 55.88 0) (unit 1) (exclude_from_sim no) (in_bom no) (on_board no) (dnp no)
  (property "Reference" "#PWR012" (at 246.38 54.61 0) (effects (font (size 1.27 1.27)) (hide yes)))
  (property "Value" "GND" (at 243.84 60.28 0) (effects (font (size 1.27 1.27)) (hide yes)))
  (property "Footprint" "" (at 243.84 55.88 0) (effects (font (size 1.27 1.27)) (hide yes)))
  (property "Datasheet" "~" (at 243.84 55.88 0) (effects (font (size 1.27 1.27)) (hide yes)))
  (pin "1"))
 (symbol (lib_id "Device:C") (at 254.00 52.07 0) (unit 1) (exclude_from_sim no) (in_bom yes) (on_board yes) (dnp no)
  (property "Reference" "C21" (at 256.54 50.80 0) (effects (font (size 1.27 1.27)) (justify left)))
  (property "Value" "100nF" (at 256.54 53.34 0) (effects (font (size 1.27 1.27)) (justify left)))
  (property "Footprint" "Capacitor_SMD:C_0603_1608Metric" (at 254.00 52.07 0) (effects (font (size 1.27 1.27)) (hide yes)))
  (property "Datasheet" "~" (at 254.00 52.07 0) (effects (font (size 1.27 1.27)) (hide yes)))
  (pin "1")
  (pin "2"))
 (symbol (lib_id "power:GND") (at 254.00 55.88 0) (unit 1) (exclude_from_sim no) (in_bom no) (on_board no) (dnp no)
  (property "Reference" "#PWR013" (at 256.54 54.61 0) (effects (font (size 1.27 1.27)) (hide yes)))
  (property "Value" "GND" (at 254.00 60.28 0) (effects (font (size 1.27 1.27)) (hide yes)))
  (property "Footprint" "" (at 254.00 55.88 0) (effects (font (size 1.27 1.27)) (hide yes)))
  (property "Datasheet" "~" (at 254.00 55.88 0) (effects (font (size 1.27 1.27)) (hide yes)))
  (pin "1"))
 (text "From the dev board's 5 V pin, straight to the module.\nModule: 3.3-4.5 V, 0.75 A at TX; the dev board's\n5 V pin is already diode-dropped (about 4.5 V)." (at 200.66 60.96 0) (effects (font (size 1.27 1.27)) (justify left top)))
 (junction (at 33.02 60.96) (diameter 0) (color 0 0 0 0))
 (junction (at 149.86 73.66) (diameter 0) (color 0 0 0 0))
 (junction (at 114.30 111.76) (diameter 0) (color 0 0 0 0))
 (junction (at 111.76 134.62) (diameter 0) (color 0 0 0 0))
 (junction (at 124.46 134.62) (diameter 0) (color 0 0 0 0))
 (junction (at 243.84 48.26) (diameter 0) (color 0 0 0 0))
 (sheet_instances
  (path ""
   (page "1")))
 (embedded_fonts no))
